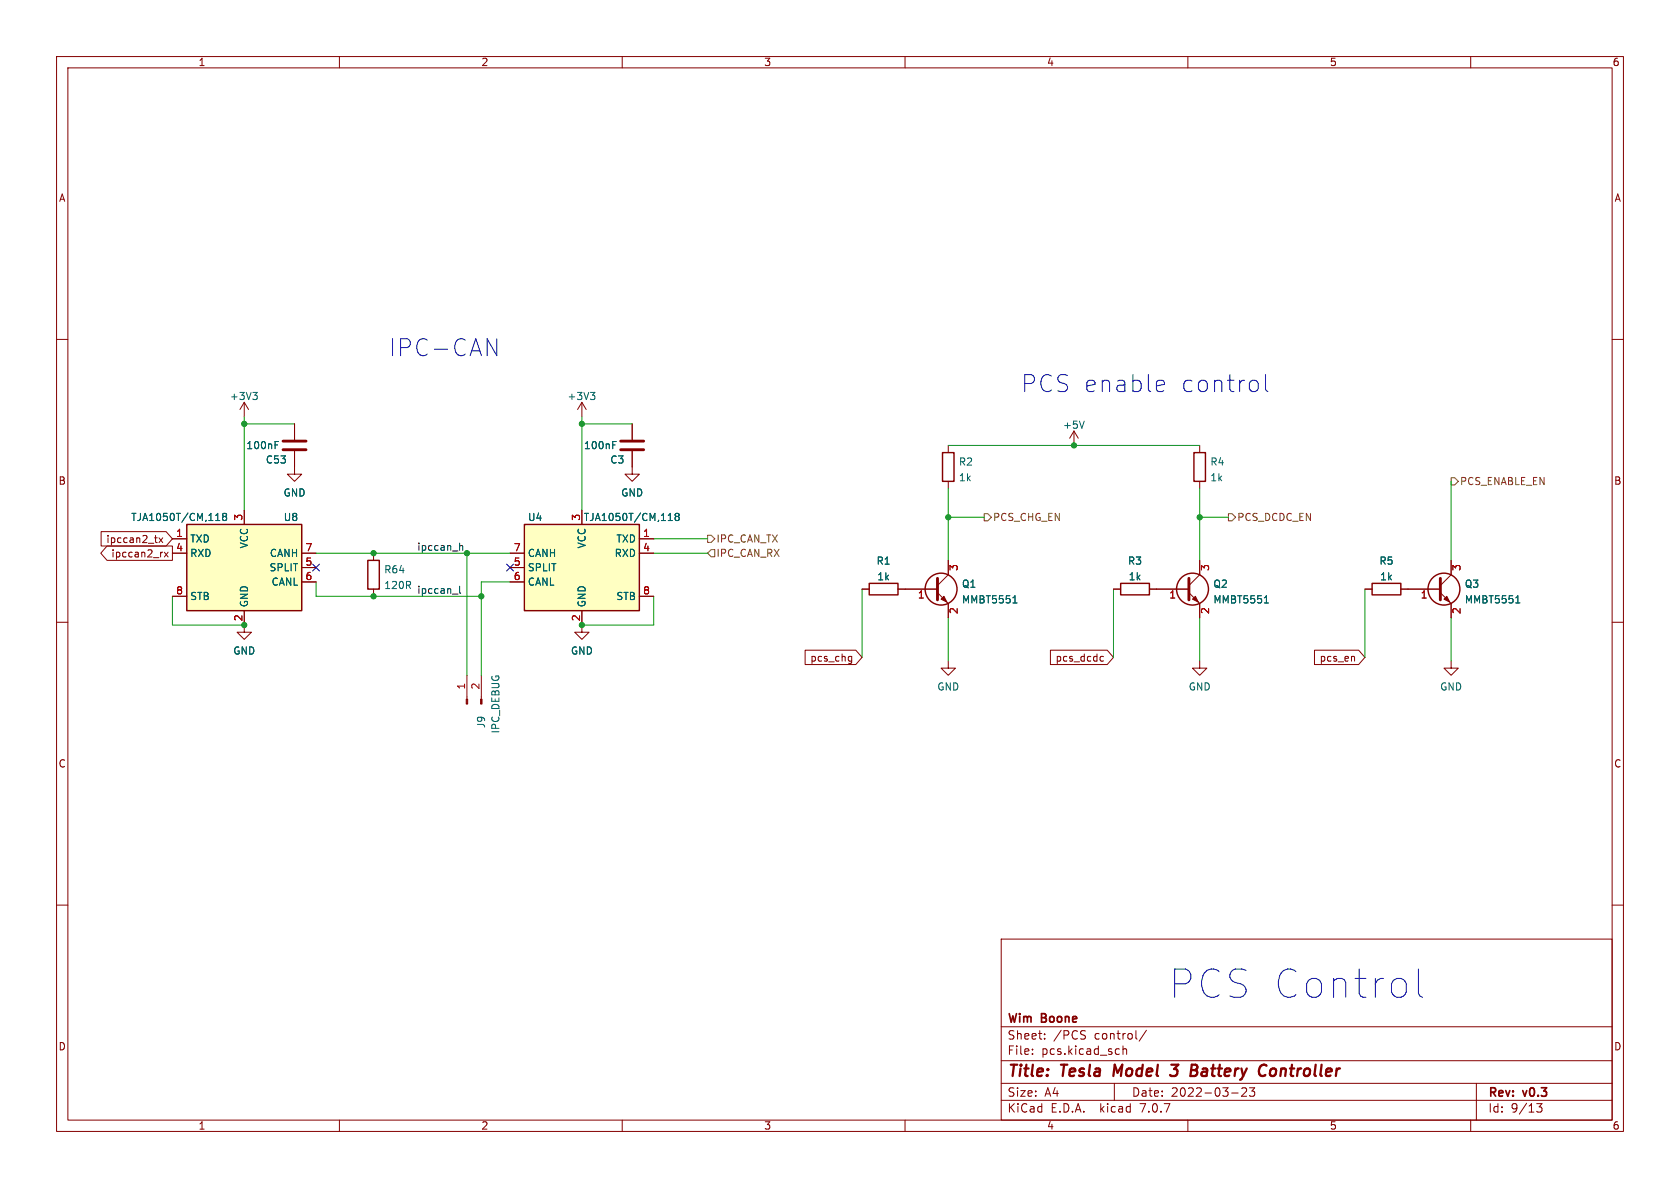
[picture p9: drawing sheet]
<svg xmlns="http://www.w3.org/2000/svg" width="297mm" height="210mm" viewBox="0 0 297 210" stroke-linecap="round" stroke-linejoin="round" font-family="sans-serif">
<g fill="none" stroke="#840000" stroke-width=".18">
<path d="M10 10h277v190h-277zM12 12h273v186h-273zM60 10v2M110 10v2M160 10v2M210 10v2M260 10v2M10 60h2M285 60h2M43.2 71.1l-.8 1.3M43.2 71.1v2.6M43.2 71.1l.7 1.3"/>
<path d="M52.1 79.8v4h1.2l-1.2 1.3-1.3-1.3h1.3M52.1 74.9v2.8M102.9 71.1l-.8 1.3M102.9 71.1v2.6M102.9 71.1l.7 1.3M111.8 79.8v4h1.2l-1.2 1.3-1.3-1.3h1.3M111.8 74.9v2.8M167.6 78.7v1.3M189.9 76.2l-.8 1.3M189.9 76.2v2.5M189.9 76.2l.7 1.3M212.1 78.7v1.3"/>
<path d="M17.9 94h11.5l1.1 1.3-1.1 1.2h-11.5zM18.9 96.5h11.6v2.6h-11.6l-1.1-1.3zM27.3 95.1h.5M27.7 95.9h.1M28.1 95.1l.7 .8M28.6 97.6h.2M28.8 95.1l-.7 .8M29.1 97.6l.6 .9M29.7 97.6l-.6 .9M30.5 95.3h2.5M30.5 97.8h2.5M43.2 90.2v2.5"/>
<path d="M53.3 97.8h2.6M66 97.8v1.3M90.2 97.8h2.5M102.9 90.2v2.5M113 95.3h2.6M113 97.8h2.6M167.6 85.1v1.3M167.6 99.1v2.5l-1.9 1.9M212.1 99.1v2.5l-1.9 1.9M212.1 85.1v1.3M256.5 99.1v2.5l-1.9 1.9M10 110h2"/>
<path d="M30.5 105.4h2.5M43.2 108v3.8h1.2l-1.2 1.2-1.3-1.2h1.3M53.3 100.3h2.6M53.3 102.9h2.6M66 104.1v1.3M82.5 119.4v4.2M85.1 119.4v4.2M90.2 100.3h2.5M90.2 102.9h2.5M102.9 108v3.8h1.2l-1.2 1.2-1.3-1.2h1.3M113 105.4h2.6M142.3 114.9h9l1.1 1.3-1.1 1.3h-9z"/>
<path d="M150.2 116l.4 .1M150.6 116v1.1l-.2 .1-.3 .1M150.6 116.8l-.4 .1M152.4 104.1h1.3M158.7 104.1h7M165.7 104.8l1.9 1.9v2.5M167.6 116.8v1.3h1.3l-1.3 1.3-1.2-1.3h1.2M185.7 114.9h10l1.1 1.3-1.1 1.3h-10zM194.5 116.8l.2 .1 .4-.1M195.1 116.1l-.4-.1-.2 .1M196.8 104.1h1.3M203.2 104.1h7"/>
<path d="M210.2 104.8l1.9 1.9v2.5M212.1 116.8v1.3h1.3l-1.3 1.3-1.3-1.3h1.3M232.4 114.9h7.8l1.1 1.3-1.1 1.3h-7.8zM239.3 116l.2 .2v.7M241.3 104.1h1.3M247.6 104.1h7M254.6 104.8l1.9 1.9v2.5M256.5 116.8v1.3h1.3l-1.3 1.3-1.2-1.3h1.2M285 110h2M10 160h2M285 160h2M177 166h108v32h-108z"/>
<path d="M60 198v2M110 198v2M160 198v2M177 194.5h108M177 191.5h108M177 187.5h108M177 181.5h108M182.5 186.3v.1M182.5 185.5v.1M184.7 183.6v.1M184.7 182.8v.1M191.6 183l.3 .3-.1 .3-.2 .1"/>
<path d="M191.7 182.2l.2 .1M197 191.5v3M197.7 185.4l.2 .1M197.9 186.3l-.2 .1M198.5 184.9v1.5M198.5 185.5l.2-.1 .4 .1 .1 .9M202.7 182.1l-1.3 2M210 198v2M217.7 193.2h1.2M220.3 192.4v.5l-.8 .9h.9M221.8 192.3l-.5 .6 .4 .1v.7l-.2 .1h-.4l-.2-.1M260 198v2"/>
<path d="M261 191.5v6.5M271.7 195.1h.9l-.5 .6 .4 .1v.7l-.2 .1-.6-.1"/>
</g>
<path d="M197.1 188.2l-.3 2M207.1 188.2h1.2l-.7 .8 .4 .1M208 190l-.3 .2-.8-.1M210.7 188.2h.7a.49 .49 0 0 1 .3 .5 .49 .49 0 0 1-.5 .5l.3 .1a.58 .58 0 0 1-.3 .9M223.6 188.2l.3 .2M225.3 188.9a.62 .62 0 0 0-.7 .4v.7a.52 .52 0 0 0 .7 .1" fill="none" stroke="#840000" stroke-width=".4"/>
<g fill="#840000" stroke="#840000" stroke-width=".18">
<path d="M85 123.6h.2v.9h-.2z"/>
<path d="M82.4 123.6h.3v.9h-.3z"/>
<path d="M210.8 105.9l.5-.5 .5 1z"/>
<path d="M255.3 105.9l.5-.5 .5 1z"/>
<path d="M166.4 105.9l.5-.5 .5 1z"/>
</g>
<g fill="none" stroke="#840000" stroke-width=".25">
<path d="M33 92.7h20.3v15.3h-20.3zM65 99.1h2.1v5h-2.1zM92.7 92.7h20.3v15.3h-20.3zM166.6 80h2.1v5.1h-2.1zM211.1 80h2v5.1h-2zM153.7 103.1h5v2.1h-5zM198.1 103.1h5.1v2.1h-5.1zM242.6 103.1h5v2.1h-5z"/>
<circle cx="166.4" cy="104.1" r="2.82"/>
<circle cx="210.8" cy="104.1" r="2.82"/>
<circle cx="255.3" cy="104.1" r="2.82"/>
</g>
<g fill="none" stroke="#006464" stroke-width=".18">
<path d="M44.7 69.4h.8l-.4 .4M45.2 69.8l.3 .3v.3l-.3 .2M48.6 78.7h.5M48.6 78h.6M104.4 69.4h.8l-.5 .4M104.9 69.8l.3 .3v.3l-.3 .2M108.3 78.7h.4M108.3 78h.6M191.7 74.4l-.4 1.3M38.1 92h.8M38.4 90.9l.1-.2v1.3M39.6 91.3l-.3 .2 .1 .4 .2 .1h.3l.2-.2-.1-.4-.2-.1"/>
<path d="M39.6 91.3l-.3-.2 .3-.4h.2l.3 .3-.3 .3M39.6 91.3h.2M118.1 92h.8M118.4 90.9l.1-.2v1.3M119.6 91.3l-.3 .2 .1 .4 .2 .1h.4l.1-.2-.1-.4-.2-.1M119.6 91.3l-.3-.2 .3-.4h.2l.3 .3-.3 .3M119.6 91.3h.2M179.1 106.6h.7M179.3 105.5l.1-.2v1.3M223.5 106.6h.7M223.8 105.5l.1-.2v1.3M268 106.6h.7"/>
<path d="M268.2 105.5l.1-.2v1.3"/>
</g>
<path d="M50 78h4.1M50 79.5h4.1M109.7 78h4.1M109.7 79.5h4.1M165.7 102.2v3.8M210.2 102.2v3.8M254.6 102.2v3.8" fill="none" stroke="#840000" stroke-width=".51"/>
<g fill="#ffffc2" stroke="#ffffc2" stroke-width=".18">
<path d="M92.7 92.7h20.3v15.3h-20.3z"/>
<path d="M33 92.7h20.3v15.3h-20.3z"/>
</g>
<path d="M125.1 94.6h.6l.7 .7-.7 .6h-.6zM125.7 97.2h.7v1.2h-.7l-.6-.6zM174 90.8h.6l.7 .6-.7 .7h-.6zM217.2 90.8h.6l.6 .6-.6 .7h-.6zM256.5 84.5h.7l.6 .6-.6 .6h-.7z" fill="none" stroke="#725600" stroke-width=".18"/>
<path d="M81.3 96v1.3M81.3 96.6l.1-.2 .3 .1 .1 .8M80 105h1M81.3 103.6v1.1l.1 .2" fill="none" stroke="#0f0f0f" stroke-width=".18"/>
<path d="M86.1 59.9l1.7 3v-3M204.9 67.2h.5l.3 .2 .2 .5-1.5 .3M205.7 69.1l-.3 .1h-.5M221.9 67.2l.4 .3 .1 .3v.9l-.1 .2-.4 .3M223.7 66.2v2.6l.2 .3 .3 .1M250.8 171.3v4.3l.2 .5 .5 .2" fill="none" stroke="#0000c2" stroke-width=".18"/>
<g fill="none" stroke="#009600" stroke-width=".18">
<path d="M43.2 74.9h8.9M43.2 73.7v16.5M102.9 74.9h8.9M102.9 73.7v16.5M167.6 78.7h44.5M55.9 97.8h34.3M82.5 97.8v21.6M115.6 97.8h9.5M115.6 95.3h9.5M167.6 91.4h6.4M167.6 86.4v12.7M212.1 86.4v12.7"/>
<path d="M212.1 91.4h5.1M256.5 85.1v14M30.5 105.4v5.1h12.7M55.9 102.9v2.5h29.2M90.2 102.9h-5.1v16.5M115.6 105.4v5.1h-12.7M152.4 104.1v12.1M167.6 109.2v7.6M196.8 104.1v12.1M212.1 109.2v7.6M241.3 104.1v12.1M256.5 109.2v7.6"/>
</g>
<path d="M55.3 99.7l1.2 1.2M56.5 99.7l-1.2 1.2M89.6 99.7l1.2 1.2M90.8 99.7l-1.2 1.2" fill="none" stroke="#000084" stroke-width=".18"/>
<g fill="#009600" stroke="#009600" stroke-width=".18">
<circle cx="212.1" cy="91.4" r=".46"/>
<circle cx="167.6" cy="91.4" r=".46"/>
<circle cx="189.9" cy="78.7" r=".46"/>
<circle cx="43.2" cy="74.9" r=".46"/>
<circle cx="85.1" cy="105.4" r=".46"/>
<circle cx="66" cy="97.8" r=".46"/>
<circle cx="66" cy="105.4" r=".46"/>
<circle cx="82.5" cy="97.8" r=".46"/>
<circle cx="102.9" cy="74.9" r=".46"/>
<circle cx="43.2" cy="110.5" r=".46"/>
<circle cx="102.9" cy="110.5" r=".46"/>
</g>
<text font-size="7" fill="#0000c2" x="206.4" y="176.9">PCS Control</text>
<g font-size="4.2" fill="#0000c2">
<text x="68.6" y="63.3">IPC-CAN</text>
<text x="180.3" y="69.6">PCS enable</text>
<text x="208.3" y="69.6">control</text>
</g>
<g font-size="2.8" fill="#840000">
<text x="178" y="190.9">Title:</text>
<text x="187.7" y="190.9">Tesla</text>
<text x="197.7" y="190.9">Model</text>
<text x="208.7" y="190.9">3</text>
<text x="212.9" y="190.9">Battery</text>
<text x="225.8" y="190.9">Controller</text>
</g>
<g font-size="2.1" fill="#840000">
<text x="178" y="184">Sheet:</text>
<text x="178" y="181.2">Wim</text>
<text x="184.2" y="181.2">Boone</text>
<text x="186.2" y="184">/PCS</text>
<text x="193.5" y="184">control/</text>
<text x="178" y="186.7">File:</text>
<text x="184.1" y="186.7">pcs.kicad_sch</text>
<text x="178" y="196.9">KiCad</text>
<text x="178" y="194.1">Size:</text>
<text x="184.7" y="194.1">A4</text>
<text x="185.7" y="196.9">E.D.A.</text>
<text x="194.6" y="196.9">kicad</text>
<text x="200" y="194.1">Date:</text>
<text x="201.8" y="196.9">7.0.7</text>
<text x="207" y="194.1">2022-03-23</text>
<text x="263" y="194.3">Rev:</text>
<text x="263" y="196.9">Id:</text>
<text x="267.1" y="196.9">9/13</text>
<text x="269.4" y="194.3">v0.3</text>
</g>
<g font-size="1.8" fill="#840000">
<text x="35" y="11.9">1</text>
<text x="85" y="11.9">2</text>
<text x="135" y="11.9">3</text>
<text x="185" y="11.9">4</text>
<text x="235" y="11.9">5</text>
<text x="285" y="11.9">6</text>
<text x="10.3" y="35.9">A</text>
<text x="285.3" y="35.9">A</text>
<text x="10.3" y="85.9">B</text>
<text x="285.3" y="85.9">B</text>
<text x="18.7" y="96.2">ipccan2_tx</text>
<text x="19.6" y="98.7">ipccan2_rx</text>
<text x="143.1" y="117.2">pcs_chg</text>
<text x="186.5" y="117.2">pcs_dcdc</text>
<text x="233.2" y="117.2">pcs_en</text>
<text x="10.3" y="135.9">C</text>
<text x="285.3" y="135.9">C</text>
<text x="10.3" y="185.9">D</text>
<text x="285.3" y="185.9">D</text>
<text x="35" y="199.9">1</text>
<text x="85" y="199.9">2</text>
<text x="135" y="199.9">3</text>
<text x="185" y="199.9">4</text>
<text x="235" y="199.9">5</text>
<text x="285" y="199.9">6</text>
</g>
<g font-size="1.8" fill="#006464">
<text x="40.5" y="70.9">+3V3</text>
<text x="100.2" y="70.9">+3V3</text>
<text x="187.8" y="76">+5V</text>
<text x="43.5" y="79.6">100nF</text>
<text x="46.9" y="82.1">C53</text>
<text x="103.1" y="79.6">100nF</text>
<text x="107.8" y="82.1">C3</text>
<text x="169.4" y="82.5">R2</text>
<text x="213.9" y="82.5">R4</text>
<text x="50" y="88">GND</text>
<text x="109.7" y="88">GND</text>
<text x="169.4" y="85.3">1k</text>
<text x="213.9" y="85.3">1k</text>
<text x="23.1" y="92.3">TJA1050T/CM,118</text>
<text x="50.1" y="92.3">U8</text>
<text x="93.2" y="92.3">U4</text>
<text x="103.1" y="92.3">TJA1050T/CM,118</text>
<text x="33.5" y="96.1">TXD</text>
<text x="33.5" y="98.7">RXD</text>
<text x="44" y="97" transform="rotate(-90 44 97)">VCC</text>
<text x="47.5" y="101.2">SPLIT</text>
<text x="47.6" y="98.7">CANH</text>
<text x="67.8" y="101.6">R64</text>
<text x="93.2" y="101.2">SPLIT</text>
<text x="93.2" y="98.7">CANH</text>
<text x="103.7" y="97" transform="rotate(-90 103.7 97)">VCC</text>
<text x="108.6" y="98.7">RXD</text>
<text x="108.9" y="96.1">TXD</text>
<text x="154.9" y="100">R1</text>
<text x="199.3" y="100">R3</text>
<text x="243.8" y="100">R5</text>
<text x="33.5" y="106.3">STB</text>
<text x="44" y="107.4" transform="rotate(-90 44 107.4)">GND</text>
<text x="47.9" y="103.7">CANL</text>
<text x="67.8" y="104.3">120R</text>
<text x="93.2" y="103.7">CANL</text>
<text x="103.7" y="107.4" transform="rotate(-90 103.7 107.4)">GND</text>
<text x="108.9" y="106.3">STB</text>
<text x="155" y="102.8">1k</text>
<text x="170" y="104.1">Q1</text>
<text x="170" y="106.9">MMBT5551</text>
<text x="199.4" y="102.8">1k</text>
<text x="214.4" y="104.1">Q2</text>
<text x="214.4" y="106.9">MMBT5551</text>
<text x="243.9" y="102.8">1k</text>
<text x="258.9" y="104.1">Q3</text>
<text x="258.9" y="106.9">MMBT5551</text>
<text x="41.1" y="115.9">GND</text>
<text x="100.8" y="115.9">GND</text>
<text x="165.6" y="122.3">GND</text>
<text x="210.1" y="122.3">GND</text>
<text x="254.5" y="122.3">GND</text>
<text x="86" y="128.8" transform="rotate(-90 86 128.8)">J9</text>
<text x="88.5" y="129.8" transform="rotate(-90 88.5 129.8)">IPC_DEBUG</text>
</g>
<g font-size="1.8" fill="#725600">
<text x="258" y="86">PCS_ENABLE_EN</text>
<text x="175.5" y="92.3">PCS_CHG_EN</text>
<text x="218.6" y="92.3">PCS_DCDC_EN</text>
<text x="126.6" y="96.1">IPC_CAN_TX</text>
<text x="126.6" y="98.7">IPC_CAN_RX</text>
</g>
<g font-size="1.8" fill="#a90000">
<text x="31" y="95">1</text>
<text x="42.9" y="92.1" transform="rotate(-90 42.9 92.1)">3</text>
<text x="102.6" y="92.1" transform="rotate(-90 102.6 92.1)">3</text>
<text x="113.6" y="95">1</text>
<text x="31" y="97.5">4</text>
<text x="53.9" y="100.1">5</text>
<text x="53.9" y="97.5">7</text>
<text x="90.7" y="100.1">5</text>
<text x="90.7" y="97.5">7</text>
<text x="113.6" y="97.5">4</text>
<text x="169.6" y="101" transform="rotate(-90 169.6 101)">3</text>
<text x="214.1" y="101" transform="rotate(-90 214.1 101)">3</text>
<text x="258.5" y="101" transform="rotate(-90 258.5 101)">3</text>
<text x="31" y="105.2">8</text>
<text x="53.9" y="102.6">6</text>
<text x="90.7" y="102.6">6</text>
<text x="113.6" y="105.2">8</text>
<text x="162.2" y="106.1">1</text>
<text x="206.6" y="106.1">1</text>
<text x="251.1" y="106.1">1</text>
<text x="42.9" y="109.9" transform="rotate(-90 42.9 109.9)">2</text>
<text x="102.6" y="109.9" transform="rotate(-90 102.6 109.9)">2</text>
<text x="169.6" y="108.7" transform="rotate(-90 169.6 108.7)">2</text>
<text x="214.1" y="108.7" transform="rotate(-90 214.1 108.7)">2</text>
<text x="258.5" y="108.7" transform="rotate(-90 258.5 108.7)">2</text>
<text x="82.3" y="122" transform="rotate(-90 82.3 122)">1</text>
<text x="84.8" y="122" transform="rotate(-90 84.8 122)">2</text>
</g>
<g font-size="1.8" fill="#0f0f0f">
<text x="73.7" y="97.4">ipccan_h</text>
<text x="73.7" y="105.1">ipccan_l</text>
</g>
</svg>
